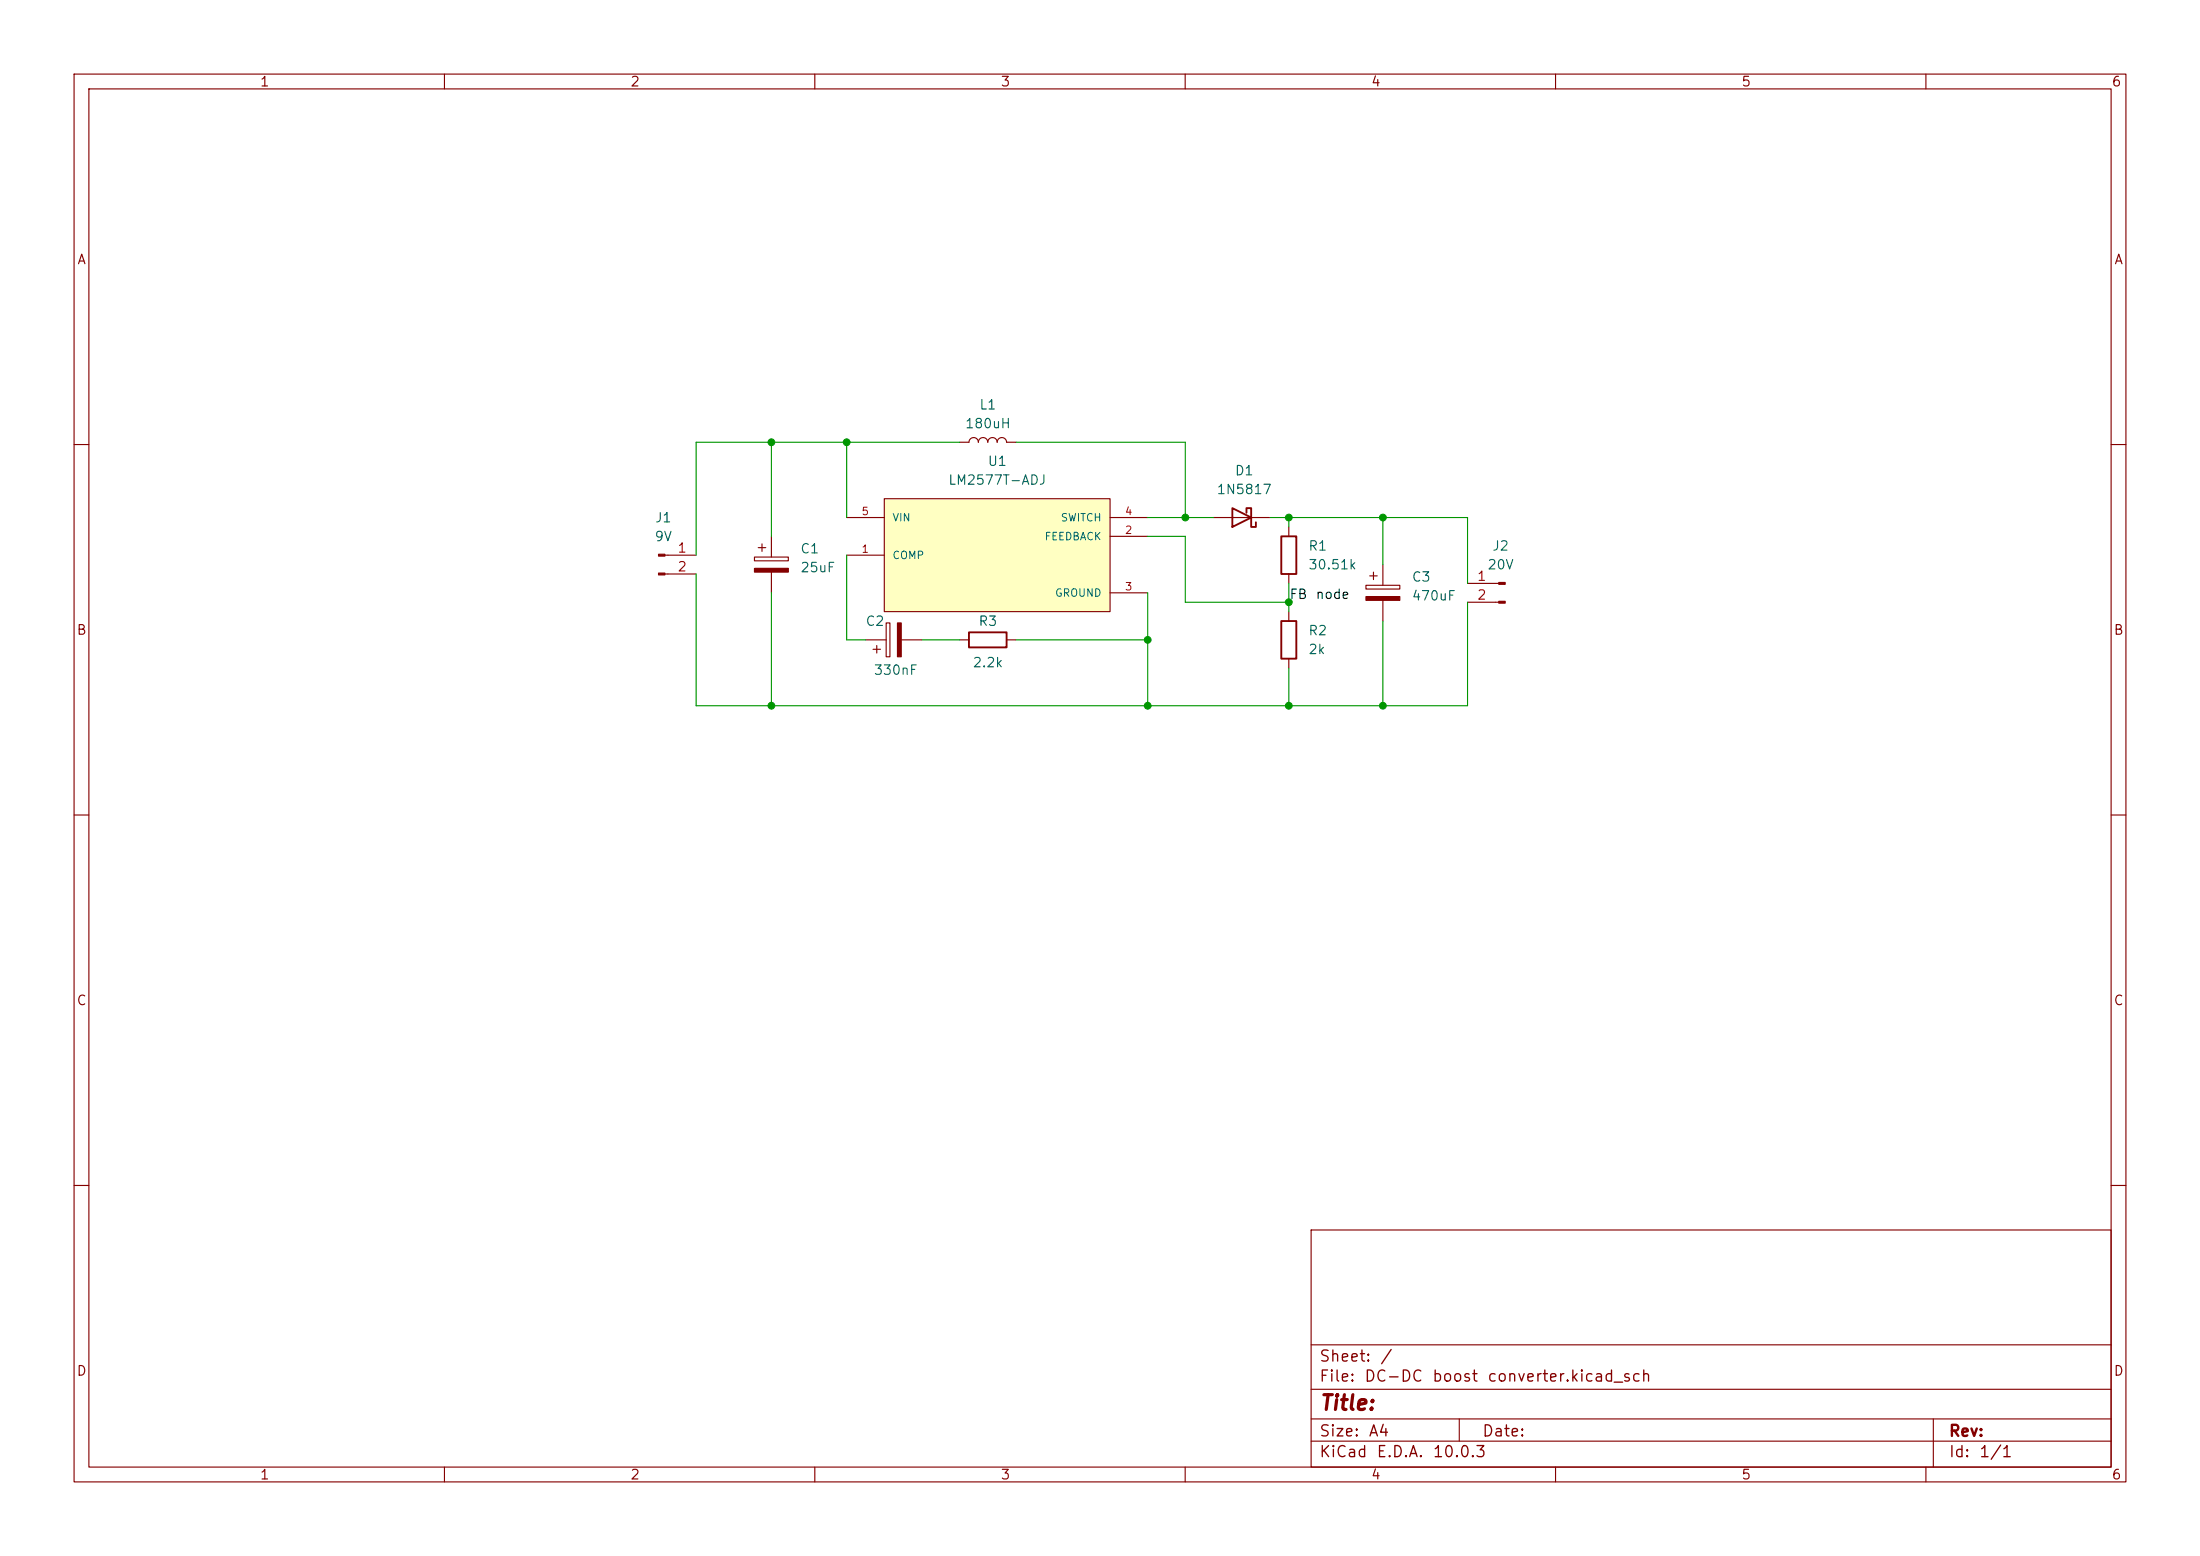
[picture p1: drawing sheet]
(kicad_sch
 (version 20260306)
 (generator "eeschema")
 (generator_version "10.0")
 (paper "A4")
 (lib_symbols
  (symbol "Connector:Conn_01x02_Pin"
   (pin_names
    (offset 1.016) (hide yes)) (exclude_from_sim no) (in_bom yes) (on_board yes)
   (in_pos_files yes)
   (duplicate_pin_numbers_are_jumpers no)
   (property "Reference" "J" (at 0 2.54 0) (show_name no) (do_not_autoplace no) (effects (font (size 1.27 1.27))))
   (property "Value" "Conn_01x02_Pin" (at 0 -5.08 0) (show_name no) (do_not_autoplace no) (effects (font (size 1.27 1.27))))
   (property "Footprint" "" (at 0 0 0) (show_name no) (do_not_autoplace no) (hide yes) (effects (font (size 1.27 1.27))))
   (property "Datasheet" "" (at 0 0 0) (show_name no) (do_not_autoplace no) (hide yes) (effects (font (size 1.27 1.27))))
   (property "Description" "Generic connector, single row, 01x02, script generated" (at 0 0 0) (show_name no) (do_not_autoplace no) (hide yes) (effects (font (size 1.27 1.27))))
   (property "ki_locked" "" (at 0 0 0) (show_name no) (do_not_autoplace no) (effects (font (size 1.27 1.27))))
   (symbol "Conn_01x02_Pin_1_1"
    (rectangle (start 0.8636 0.127) (end 0 -0.127) (stroke (width 0.1524) (type default)) (fill (type outline)))
    (rectangle (start 0.8636 -2.413) (end 0 -2.667) (stroke (width 0.1524) (type default)) (fill (type outline)))
    (polyline (pts (xy 1.27 0) (xy 0.8636 0)) (stroke (width 0.1524) (type default)) (fill (type none)))
    (polyline (pts (xy 1.27 -2.54) (xy 0.8636 -2.54)) (stroke (width 0.1524) (type default)) (fill (type none)))
    (pin passive line (at 5.08 0 180) (length 3.81) (name "Pin_1" (effects (font (size 1.27 1.27)))) (number "1" (effects (font (size 1.27 1.27)))))
    (pin passive line (at 5.08 -2.54 180) (length 3.81) (name "Pin_2" (effects (font (size 1.27 1.27)))) (number "2" (effects (font (size 1.27 1.27))))))
   (embedded_fonts no))
  (symbol "Device:C_Polarized"
   (pin_numbers (hide yes))
   (pin_names
    (offset 0.254)) (exclude_from_sim no) (in_bom yes) (on_board yes)
   (in_pos_files yes)
   (duplicate_pin_numbers_are_jumpers no)
   (property "Reference" "C" (at 0.635 2.54 0) (show_name no) (do_not_autoplace no) (effects (font (size 1.27 1.27)) (justify left)))
   (property "Value" "C_Polarized" (at 0.635 -2.54 0) (show_name no) (do_not_autoplace no) (effects (font (size 1.27 1.27)) (justify left)))
   (property "Footprint" "" (at 0.9652 -3.81 0) (show_name no) (do_not_autoplace no) (hide yes) (effects (font (size 1.27 1.27))))
   (property "Datasheet" "" (at 0 0 0) (show_name no) (do_not_autoplace no) (hide yes) (effects (font (size 1.27 1.27))))
   (property "Description" "Polarized capacitor" (at 0 0 0) (show_name no) (do_not_autoplace no) (hide yes) (effects (font (size 1.27 1.27))))
   (symbol "C_Polarized_0_1"
    (rectangle (start -2.286 0.508) (end 2.286 1.016) (stroke (width 0) (type default)) (fill (type none)))
    (polyline (pts (xy -1.778 2.286) (xy -0.762 2.286)) (stroke (width 0) (type default)) (fill (type none)))
    (polyline (pts (xy -1.27 2.794) (xy -1.27 1.778)) (stroke (width 0) (type default)) (fill (type none)))
    (rectangle (start 2.286 -0.508) (end -2.286 -1.016) (stroke (width 0) (type default)) (fill (type outline))))
   (symbol "C_Polarized_1_1"
    (pin passive line (at 0 3.81 270) (length 2.794) (name "" (effects (font (size 1.27 1.27)))) (number "1" (effects (font (size 1.27 1.27)))))
    (pin passive line (at 0 -3.81 90) (length 2.794) (name "" (effects (font (size 1.27 1.27)))) (number "2" (effects (font (size 1.27 1.27))))))
   (embedded_fonts no))
  (symbol "Device:L"
   (pin_numbers (hide yes))
   (pin_names
    (offset 1.016) (hide yes)) (exclude_from_sim no) (in_bom yes) (on_board yes)
   (in_pos_files yes)
   (duplicate_pin_numbers_are_jumpers no)
   (property "Reference" "L" (at -1.27 0 90) (show_name no) (do_not_autoplace no) (effects (font (size 1.27 1.27))))
   (property "Value" "L" (at 1.905 0 90) (show_name no) (do_not_autoplace no) (effects (font (size 1.27 1.27))))
   (property "Footprint" "" (at 0 0 0) (show_name no) (do_not_autoplace no) (hide yes) (effects (font (size 1.27 1.27))))
   (property "Datasheet" "" (at 0 0 0) (show_name no) (do_not_autoplace no) (hide yes) (effects (font (size 1.27 1.27))))
   (property "Description" "Inductor" (at 0 0 0) (show_name no) (do_not_autoplace no) (hide yes) (effects (font (size 1.27 1.27))))
   (symbol "L_0_1"
    (arc (start 0 2.54) (mid 0.6323 1.905) (end 0 1.27) (stroke (width 0) (type default)) (fill (type none)))
    (arc (start 0 1.27) (mid 0.6323 0.635) (end 0 0) (stroke (width 0) (type default)) (fill (type none)))
    (arc (start 0 0) (mid 0.6323 -0.635) (end 0 -1.27) (stroke (width 0) (type default)) (fill (type none)))
    (arc (start 0 -1.27) (mid 0.6323 -1.905) (end 0 -2.54) (stroke (width 0) (type default)) (fill (type none))))
   (symbol "L_1_1"
    (pin passive line (at 0 3.81 270) (length 1.27) (name "1" (effects (font (size 1.27 1.27)))) (number "1" (effects (font (size 1.27 1.27)))))
    (pin passive line (at 0 -3.81 90) (length 1.27) (name "2" (effects (font (size 1.27 1.27)))) (number "2" (effects (font (size 1.27 1.27))))))
   (embedded_fonts no))
  (symbol "Device:R"
   (pin_numbers (hide yes))
   (pin_names
    (offset 0)) (exclude_from_sim no) (in_bom yes) (on_board yes)
   (in_pos_files yes)
   (duplicate_pin_numbers_are_jumpers no)
   (property "Reference" "R" (at 2.032 0 90) (show_name no) (do_not_autoplace no) (effects (font (size 1.27 1.27))))
   (property "Value" "R" (at 0 0 90) (show_name no) (do_not_autoplace no) (effects (font (size 1.27 1.27))))
   (property "Footprint" "" (at -1.778 0 90) (show_name no) (do_not_autoplace no) (hide yes) (effects (font (size 1.27 1.27))))
   (property "Datasheet" "" (at 0 0 0) (show_name no) (do_not_autoplace no) (hide yes) (effects (font (size 1.27 1.27))))
   (property "Description" "Resistor" (at 0 0 0) (show_name no) (do_not_autoplace no) (hide yes) (effects (font (size 1.27 1.27))))
   (symbol "R_0_1"
    (rectangle (start -1.016 -2.54) (end 1.016 2.54) (stroke (width 0.254) (type default)) (fill (type none))))
   (symbol "R_1_1"
    (pin passive line (at 0 3.81 270) (length 1.27) (name "" (effects (font (size 1.27 1.27)))) (number "1" (effects (font (size 1.27 1.27)))))
    (pin passive line (at 0 -3.81 90) (length 1.27) (name "" (effects (font (size 1.27 1.27)))) (number "2" (effects (font (size 1.27 1.27))))))
   (embedded_fonts no))
  (symbol "Diode:1N5817"
   (pin_numbers (hide yes))
   (pin_names
    (offset 1.016) (hide yes)) (exclude_from_sim no) (in_bom yes) (on_board yes)
   (in_pos_files yes)
   (duplicate_pin_numbers_are_jumpers no)
   (property "Reference" "D" (at 0 2.54 0) (show_name no) (do_not_autoplace no) (effects (font (size 1.27 1.27))))
   (property "Value" "1N5817" (at 0 -2.54 0) (show_name no) (do_not_autoplace no) (effects (font (size 1.27 1.27))))
   (property "Footprint" "Diode_THT:D_DO-41_SOD81_P10.16mm_Horizontal" (at 0 -4.445 0) (show_name no) (do_not_autoplace no) (hide yes) (effects (font (size 1.27 1.27))))
   (property "Datasheet" "http://www.vishay.com/docs/88525/1n5817.pdf" (at 0 0 0) (show_name no) (do_not_autoplace no) (hide yes) (effects (font (size 1.27 1.27))))
   (property "Description" "20V 1A Schottky Barrier Rectifier Diode, DO-41" (at 0 0 0) (show_name no) (do_not_autoplace no) (hide yes) (effects (font (size 1.27 1.27))))
   (symbol "1N5817_0_1"
    (polyline (pts (xy -1.905 0.635) (xy -1.905 1.27) (xy -1.27 1.27) (xy -1.27 -1.27) (xy -0.635 -1.27) (xy -0.635 -0.635)) (stroke (width 0.254) (type default)) (fill (type none)))
    (polyline (pts (xy 1.27 1.27) (xy 1.27 -1.27) (xy -1.27 0) (xy 1.27 1.27)) (stroke (width 0.254) (type default)) (fill (type none)))
    (polyline (pts (xy 1.27 0) (xy -1.27 0)) (stroke (width 0) (type default)) (fill (type none))))
   (symbol "1N5817_1_1"
    (pin passive line (at -3.81 0 0) (length 2.54) (name "K" (effects (font (size 1.27 1.27)))) (number "1" (effects (font (size 1.27 1.27)))))
    (pin passive line (at 3.81 0 180) (length 2.54) (name "A" (effects (font (size 1.27 1.27)))) (number "2" (effects (font (size 1.27 1.27))))))
   (embedded_fonts no))
  (symbol "LM2577T-ADJ_NOPB:LM2577T-ADJ_NOPB"
   (pin_names
    (offset 1.016)) (exclude_from_sim no) (in_bom yes) (on_board yes)
   (in_pos_files yes)
   (duplicate_pin_numbers_are_jumpers no)
   (property "Reference" "U" (at -15.24 8.382 0) (show_name no) (do_not_autoplace no) (effects (font (size 1.27 1.27)) (justify left bottom)))
   (property "Value" "LM2577T-ADJ_NOPB" (at -15.24 -10.16 0) (show_name no) (do_not_autoplace no) (effects (font (size 1.27 1.27)) (justify left bottom)))
   (property "Footprint" "LM2577T-ADJ_NOPB:VREG_LM2577T-ADJ_NOPB" (at 0 0 0) (show_name no) (do_not_autoplace no) (hide yes) (effects (font (size 1.27 1.27)) (justify bottom)))
   (property "Datasheet" "" (at 0 0 0) (show_name no) (do_not_autoplace no) (hide yes) (effects (font (size 1.27 1.27))))
   (property "Description" "SIMPLE SWITCHER® 3.5V to 40V, 3A Low Component Count Step-Up Regulator 5-TO-220 -40 to 125" (at 0 0 0) (show_name no) (do_not_autoplace no) (hide yes) (effects (font (size 1.27 1.27)) (justify bottom)))
   (property "MF" "Texas Instruments" (at 0 0 0) (show_name no) (do_not_autoplace no) (hide yes) (effects (font (size 1.27 1.27)) (justify bottom)))
   (property "MAXIMUM_PACKAGE_HEIGHT" "18.11mm" (at 0 0 0) (show_name no) (do_not_autoplace no) (hide yes) (effects (font (size 1.27 1.27)) (justify bottom)))
   (property "Package" "TO-220-5 Texas Instruments" (at 0 0 0) (show_name no) (do_not_autoplace no) (hide yes) (effects (font (size 1.27 1.27)) (justify bottom)))
   (property "Price" "None" (at 0 0 0) (show_name no) (do_not_autoplace no) (hide yes) (effects (font (size 1.27 1.27)) (justify bottom)))
   (property "Check_prices" "https://www.snapeda.com/parts/LM2577T-ADJ/Texas+Instruments/view-part/?ref=eda" (at 0 0 0) (show_name no) (do_not_autoplace no) (hide yes) (effects (font (size 1.27 1.27)) (justify bottom)))
   (property "STANDARD" "Manufacturer Recommendation" (at 0 0 0) (show_name no) (do_not_autoplace no) (hide yes) (effects (font (size 1.27 1.27)) (justify bottom)))
   (property "PARTREV" "D" (at 0 0 0) (show_name no) (do_not_autoplace no) (hide yes) (effects (font (size 1.27 1.27)) (justify bottom)))
   (property "SnapEDA_Link" "https://www.snapeda.com/parts/LM2577T-ADJ/Texas+Instruments/view-part/?ref=snap" (at 0 0 0) (show_name no) (do_not_autoplace no) (hide yes) (effects (font (size 1.27 1.27)) (justify bottom)))
   (property "MP" "LM2577T-ADJ" (at 0 0 0) (show_name no) (do_not_autoplace no) (hide yes) (effects (font (size 1.27 1.27)) (justify bottom)))
   (property "Availability" "In Stock" (at 0 0 0) (show_name no) (do_not_autoplace no) (hide yes) (effects (font (size 1.27 1.27)) (justify bottom)))
   (property "MANUFACTURER" "Texas Instruments" (at 0 0 0) (show_name no) (do_not_autoplace no) (hide yes) (effects (font (size 1.27 1.27)) (justify bottom)))
   (symbol "LM2577T-ADJ_NOPB_0_0"
    (rectangle (start -15.24 -7.62) (end 15.24 7.62) (stroke (width 0.1524) (type default)) (fill (type background)))
    (pin passive line (at -20.32 0 0) (length 5.08) (name "COMP" (effects (font (size 1.016 1.016)))) (number "1" (effects (font (size 1.016 1.016)))))
    (pin input line (at 20.32 2.54 180) (length 5.08) (name "FEEDBACK" (effects (font (size 1.016 1.016)))) (number "2" (effects (font (size 1.016 1.016)))))
    (pin power_in line (at 20.32 -5.08 180) (length 5.08) (name "GROUND" (effects (font (size 1.016 1.016)))) (number "3" (effects (font (size 1.016 1.016)))))
    (pin output line (at 20.32 5.08 180) (length 5.08) (name "SWITCH" (effects (font (size 1.016 1.016)))) (number "4" (effects (font (size 1.016 1.016)))))
    (pin input line (at -20.32 5.08 0) (length 5.08) (name "VIN" (effects (font (size 1.016 1.016)))) (number "5" (effects (font (size 1.016 1.016))))))
   (embedded_fonts no)))
 (junction
  (at 160.02 69.85)
  (diameter 0)
  (color 0 0 0 0))
 (junction
  (at 173.99 69.85)
  (diameter 0)
  (color 0 0 0 0))
 (junction
  (at 154.94 95.25)
  (diameter 0)
  (color 0 0 0 0))
 (junction
  (at 186.69 95.25)
  (diameter 0)
  (color 0 0 0 0))
 (junction
  (at 154.94 86.36)
  (diameter 0)
  (color 0 0 0 0))
 (junction
  (at 114.3 59.69)
  (diameter 0)
  (color 0 0 0 0))
 (junction
  (at 173.99 95.25)
  (diameter 0)
  (color 0 0 0 0))
 (junction
  (at 186.69 69.85)
  (diameter 0)
  (color 0 0 0 0))
 (junction
  (at 104.14 59.69)
  (diameter 0)
  (color 0 0 0 0))
 (junction
  (at 173.99 81.28)
  (diameter 0)
  (color 0 0 0 0))
 (junction
  (at 104.14 95.25)
  (diameter 0)
  (color 0 0 0 0))
 (wire
  (pts (xy 154.94 69.85) (xy 160.02 69.85))
  (stroke (width 0) (type default)))
 (wire
  (pts (xy 104.14 95.25) (xy 154.94 95.25))
  (stroke (width 0) (type default)))
 (wire
  (pts (xy 104.14 59.69) (xy 104.14 72.39))
  (stroke (width 0) (type default)))
 (wire
  (pts (xy 93.98 95.25) (xy 104.14 95.25))
  (stroke (width 0) (type default)))
 (wire
  (pts (xy 173.99 69.85) (xy 173.99 71.12))
  (stroke (width 0) (type default)))
 (wire
  (pts (xy 186.69 95.25) (xy 198.12 95.25))
  (stroke (width 0) (type default)))
 (wire
  (pts (xy 160.02 81.28) (xy 173.99 81.28))
  (stroke (width 0) (type default)))
 (wire
  (pts (xy 154.94 95.25) (xy 173.99 95.25))
  (stroke (width 0) (type default)))
 (wire
  (pts (xy 93.98 74.93) (xy 93.98 59.69))
  (stroke (width 0) (type default)))
 (wire
  (pts (xy 154.94 72.39) (xy 160.02 72.39))
  (stroke (width 0) (type default)))
 (wire
  (pts (xy 198.12 69.85) (xy 198.12 78.74))
  (stroke (width 0) (type default)))
 (wire
  (pts (xy 160.02 72.39) (xy 160.02 81.28))
  (stroke (width 0) (type default)))
 (wire
  (pts (xy 114.3 59.69) (xy 114.3 69.85))
  (stroke (width 0) (type default)))
 (wire
  (pts (xy 114.3 59.69) (xy 129.54 59.69))
  (stroke (width 0) (type default)))
 (wire
  (pts (xy 186.69 69.85) (xy 186.69 76.2))
  (stroke (width 0) (type default)))
 (wire
  (pts (xy 186.69 69.85) (xy 198.12 69.85))
  (stroke (width 0) (type default)))
 (wire
  (pts (xy 173.99 78.74) (xy 173.99 81.28))
  (stroke (width 0) (type default)))
 (wire
  (pts (xy 114.3 74.93) (xy 114.3 86.36))
  (stroke (width 0) (type default)))
 (wire
  (pts (xy 160.02 69.85) (xy 160.02 59.69))
  (stroke (width 0) (type default)))
 (wire
  (pts (xy 160.02 69.85) (xy 163.83 69.85))
  (stroke (width 0) (type default)))
 (wire
  (pts (xy 124.46 86.36) (xy 129.54 86.36))
  (stroke (width 0) (type default)))
 (wire
  (pts (xy 104.14 59.69) (xy 114.3 59.69))
  (stroke (width 0) (type default)))
 (wire
  (pts (xy 198.12 95.25) (xy 198.12 81.28))
  (stroke (width 0) (type default)))
 (wire
  (pts (xy 173.99 90.17) (xy 173.99 95.25))
  (stroke (width 0) (type default)))
 (wire
  (pts (xy 186.69 83.82) (xy 186.69 95.25))
  (stroke (width 0) (type default)))
 (wire
  (pts (xy 93.98 59.69) (xy 104.14 59.69))
  (stroke (width 0) (type default)))
 (wire
  (pts (xy 93.98 77.47) (xy 93.98 95.25))
  (stroke (width 0) (type default)))
 (wire
  (pts (xy 104.14 80.01) (xy 104.14 95.25))
  (stroke (width 0) (type default)))
 (wire
  (pts (xy 137.16 86.36) (xy 154.94 86.36))
  (stroke (width 0) (type default)))
 (wire
  (pts (xy 171.45 69.85) (xy 173.99 69.85))
  (stroke (width 0) (type default)))
 (wire
  (pts (xy 154.94 80.01) (xy 154.94 86.36))
  (stroke (width 0) (type default)))
 (wire
  (pts (xy 173.99 81.28) (xy 173.99 82.55))
  (stroke (width 0) (type default)))
 (wire
  (pts (xy 173.99 69.85) (xy 186.69 69.85))
  (stroke (width 0) (type default)))
 (wire
  (pts (xy 137.16 59.69) (xy 160.02 59.69))
  (stroke (width 0) (type default)))
 (wire
  (pts (xy 173.99 95.25) (xy 186.69 95.25))
  (stroke (width 0) (type default)))
 (wire
  (pts (xy 154.94 86.36) (xy 154.94 95.25))
  (stroke (width 0) (type default)))
 (wire
  (pts (xy 114.3 86.36) (xy 116.84 86.36))
  (stroke (width 0) (type default)))
 (label "FB node"
  (at 173.99 81.28 0)
  (effects (font (size 1.27 1.27)) (justify left bottom)))
 (symbol
  (lib_id "Device:R")
  (at 133.35 86.36 270)
  (unit 1)
  (body_style 1)
  (exclude_from_sim no)
  (in_bom yes)
  (on_board yes)
  (in_pos_files yes)
  (dnp no)
  (property "Reference" "R3" (at 133.35 83.82 90) (show_name no) (do_not_autoplace no) (effects (font (size 1.27 1.27))))
  (property "Value" "2.2k" (at 133.35 89.408 90) (show_name no) (do_not_autoplace no) (effects (font (size 1.27 1.27))))
  (property "Footprint" "Resistor_THT:R_Axial_DIN0207_L6.3mm_D2.5mm_P7.62mm_Horizontal" (at 133.35 84.582 90) (hide yes) (show_name no) (do_not_autoplace no) (effects (font (size 1.27 1.27))))
  (property "Datasheet" "" (at 133.35 86.36 0) (hide yes) (show_name no) (do_not_autoplace no) (effects (font (size 1.27 1.27))))
  (property "Description" "Resistor" (at 133.35 86.36 0) (hide yes) (show_name no) (do_not_autoplace no) (effects (font (size 1.27 1.27))))
  (pin "1")
  (pin "2"))
 (symbol
  (lib_id "Device:L")
  (at 133.35 59.69 90)
  (unit 1)
  (body_style 1)
  (exclude_from_sim no)
  (in_bom yes)
  (on_board yes)
  (in_pos_files yes)
  (dnp no)
  (fields_autoplaced yes)
  (property "Reference" "L1" (at 133.35 54.61 90) (show_name no) (do_not_autoplace no) (effects (font (size 1.27 1.27))))
  (property "Value" "180uH" (at 133.35 57.15 90) (show_name no) (do_not_autoplace no) (effects (font (size 1.27 1.27))))
  (property "Footprint" "Inductor_THT:L_Radial_D10.0mm_P5.00mm_Fastron_07P" (at 133.35 59.69 0) (hide yes) (show_name no) (do_not_autoplace no) (effects (font (size 1.27 1.27))))
  (property "Datasheet" "" (at 133.35 59.69 0) (hide yes) (show_name no) (do_not_autoplace no) (effects (font (size 1.27 1.27))))
  (property "Description" "Inductor" (at 133.35 59.69 0) (hide yes) (show_name no) (do_not_autoplace no) (effects (font (size 1.27 1.27))))
  (pin "2")
  (pin "1"))
 (symbol
  (lib_id "Device:C_Polarized")
  (at 186.69 80.01 0)
  (unit 1)
  (body_style 1)
  (exclude_from_sim no)
  (in_bom yes)
  (on_board yes)
  (in_pos_files yes)
  (dnp no)
  (fields_autoplaced yes)
  (property "Reference" "C3" (at 190.5 77.8509 0) (show_name no) (do_not_autoplace no) (effects (font (size 1.27 1.27)) (justify left)))
  (property "Value" "470uF" (at 190.5 80.3909 0) (show_name no) (do_not_autoplace no) (effects (font (size 1.27 1.27)) (justify left)))
  (property "Footprint" "Capacitor_THT:CP_Radial_D10.0mm_P5.00mm" (at 187.6552 83.82 0) (hide yes) (show_name no) (do_not_autoplace no) (effects (font (size 1.27 1.27))))
  (property "Datasheet" "" (at 186.69 80.01 0) (hide yes) (show_name no) (do_not_autoplace no) (effects (font (size 1.27 1.27))))
  (property "Description" "Polarized capacitor" (at 186.69 80.01 0) (hide yes) (show_name no) (do_not_autoplace no) (effects (font (size 1.27 1.27))))
  (pin "1")
  (pin "2"))
 (symbol
  (lib_id "Device:C_Polarized")
  (at 104.14 76.2 0)
  (unit 1)
  (body_style 1)
  (exclude_from_sim no)
  (in_bom yes)
  (on_board yes)
  (in_pos_files yes)
  (dnp no)
  (fields_autoplaced yes)
  (property "Reference" "C1" (at 107.95 74.0409 0) (show_name no) (do_not_autoplace no) (effects (font (size 1.27 1.27)) (justify left)))
  (property "Value" "25uF" (at 107.95 76.5809 0) (show_name no) (do_not_autoplace no) (effects (font (size 1.27 1.27)) (justify left)))
  (property "Footprint" "Capacitor_THT:CP_Radial_D6.3mm_P2.50mm" (at 105.1052 80.01 0) (hide yes) (show_name no) (do_not_autoplace no) (effects (font (size 1.27 1.27))))
  (property "Datasheet" "" (at 104.14 76.2 0) (hide yes) (show_name no) (do_not_autoplace no) (effects (font (size 1.27 1.27))))
  (property "Description" "Polarized capacitor" (at 104.14 76.2 0) (hide yes) (show_name no) (do_not_autoplace no) (effects (font (size 1.27 1.27))))
  (pin "2")
  (pin "1"))
 (symbol
  (lib_id "Device:R")
  (at 173.99 74.93 0)
  (unit 1)
  (body_style 1)
  (exclude_from_sim no)
  (in_bom yes)
  (on_board yes)
  (in_pos_files yes)
  (dnp no)
  (fields_autoplaced yes)
  (property "Reference" "R1" (at 176.53 73.6599 0) (show_name no) (do_not_autoplace no) (effects (font (size 1.27 1.27)) (justify left)))
  (property "Value" "30.51k" (at 176.53 76.1999 0) (show_name no) (do_not_autoplace no) (effects (font (size 1.27 1.27)) (justify left)))
  (property "Footprint" "Resistor_THT:R_Axial_DIN0207_L6.3mm_D2.5mm_P7.62mm_Horizontal" (at 172.212 74.93 90) (hide yes) (show_name no) (do_not_autoplace no) (effects (font (size 1.27 1.27))))
  (property "Datasheet" "" (at 173.99 74.93 0) (hide yes) (show_name no) (do_not_autoplace no) (effects (font (size 1.27 1.27))))
  (property "Description" "Resistor" (at 173.99 74.93 0) (hide yes) (show_name no) (do_not_autoplace no) (effects (font (size 1.27 1.27))))
  (pin "1")
  (pin "2"))
 (symbol
  (lib_id "Diode:1N5817")
  (at 167.64 69.85 180)
  (unit 1)
  (body_style 1)
  (exclude_from_sim no)
  (in_bom yes)
  (on_board yes)
  (in_pos_files yes)
  (dnp no)
  (fields_autoplaced yes)
  (property "Reference" "D1" (at 167.9575 63.5 0) (show_name no) (do_not_autoplace no) (effects (font (size 1.27 1.27))))
  (property "Value" "1N5817" (at 167.9575 66.04 0) (show_name no) (do_not_autoplace no) (effects (font (size 1.27 1.27))))
  (property "Footprint" "Diode_THT:D_DO-41_SOD81_P10.16mm_Horizontal" (at 167.64 65.405 0) (hide yes) (show_name no) (do_not_autoplace no) (effects (font (size 1.27 1.27))))
  (property "Datasheet" "http://www.vishay.com/docs/88525/1n5817.pdf" (at 167.64 69.85 0) (hide yes) (show_name no) (do_not_autoplace no) (effects (font (size 1.27 1.27))))
  (property "Description" "20V 1A Schottky Barrier Rectifier Diode, DO-41" (at 167.64 69.85 0) (hide yes) (show_name no) (do_not_autoplace no) (effects (font (size 1.27 1.27))))
  (pin "2")
  (pin "1"))
 (symbol
  (lib_id "Connector:Conn_01x02_Pin")
  (at 203.2 78.74 0)
  (mirror y)
  (unit 1)
  (body_style 1)
  (exclude_from_sim no)
  (in_bom yes)
  (on_board yes)
  (in_pos_files yes)
  (dnp no)
  (property "Reference" "J2" (at 202.565 73.66 0) (show_name no) (do_not_autoplace no) (effects (font (size 1.27 1.27))))
  (property "Value" "20V" (at 202.565 76.2 0) (show_name no) (do_not_autoplace no) (effects (font (size 1.27 1.27))))
  (property "Footprint" "Connector_PinHeader_2.54mm:PinHeader_1x02_P2.54mm_Vertical" (at 203.2 78.74 0) (hide yes) (show_name no) (do_not_autoplace no) (effects (font (size 1.27 1.27))))
  (property "Datasheet" "" (at 203.2 78.74 0) (hide yes) (show_name no) (do_not_autoplace no) (effects (font (size 1.27 1.27))))
  (property "Description" "Generic connector, single row, 01x02, script generated" (at 203.2 78.74 0) (hide yes) (show_name no) (do_not_autoplace no) (effects (font (size 1.27 1.27))))
  (pin "1")
  (pin "2"))
 (symbol
  (lib_id "Connector:Conn_01x02_Pin")
  (at 88.9 74.93 0)
  (unit 1)
  (body_style 1)
  (exclude_from_sim no)
  (in_bom yes)
  (on_board yes)
  (in_pos_files yes)
  (dnp no)
  (fields_autoplaced yes)
  (property "Reference" "J1" (at 89.535 69.85 0) (show_name no) (do_not_autoplace no) (effects (font (size 1.27 1.27))))
  (property "Value" "9V" (at 89.535 72.39 0) (show_name no) (do_not_autoplace no) (effects (font (size 1.27 1.27))))
  (property "Footprint" "Connector_PinHeader_2.54mm:PinHeader_1x02_P2.54mm_Vertical" (at 88.9 74.93 0) (hide yes) (show_name no) (do_not_autoplace no) (effects (font (size 1.27 1.27))))
  (property "Datasheet" "" (at 88.9 74.93 0) (hide yes) (show_name no) (do_not_autoplace no) (effects (font (size 1.27 1.27))))
  (property "Description" "Generic connector, single row, 01x02, script generated" (at 88.9 74.93 0) (hide yes) (show_name no) (do_not_autoplace no) (effects (font (size 1.27 1.27))))
  (pin "2")
  (pin "1"))
 (symbol
  (lib_id "LM2577T-ADJ_NOPB:LM2577T-ADJ_NOPB")
  (at 134.62 74.93 0)
  (unit 1)
  (body_style 1)
  (exclude_from_sim no)
  (in_bom yes)
  (on_board yes)
  (in_pos_files yes)
  (dnp no)
  (fields_autoplaced yes)
  (property "Reference" "U1" (at 134.62 62.23 0) (show_name no) (do_not_autoplace no) (effects (font (size 1.27 1.27))))
  (property "Value" "LM2577T-ADJ" (at 134.62 64.77 0) (show_name no) (do_not_autoplace no) (effects (font (size 1.27 1.27))))
  (property "Footprint" "Package_TO_SOT_THT:TO-220-5_P3.4x3.7mm_StaggerOdd_Lead3.8mm_Vertical" (at 134.62 74.93 0) (hide yes) (show_name no) (do_not_autoplace no) (effects (font (size 1.27 1.27)) (justify bottom)))
  (property "Datasheet" "" (at 134.62 74.93 0) (hide yes) (show_name no) (do_not_autoplace no) (effects (font (size 1.27 1.27))))
  (property "Description" "SIMPLE SWITCHER® 3.5V to 40V, 3A Low Component Count Step-Up Regulator 5-TO-220 -40 to 125" (at 134.62 74.93 0) (hide yes) (show_name no) (do_not_autoplace no) (effects (font (size 1.27 1.27)) (justify bottom)))
  (property "MF" "Texas Instruments" (at 134.62 74.93 0) (hide yes) (show_name no) (do_not_autoplace no) (effects (font (size 1.27 1.27)) (justify bottom)))
  (property "MAXIMUM_PACKAGE_HEIGHT" "18.11mm" (at 134.62 74.93 0) (hide yes) (show_name no) (do_not_autoplace no) (effects (font (size 1.27 1.27)) (justify bottom)))
  (property "Package" "TO-220-5 Texas Instruments" (at 134.62 74.93 0) (hide yes) (show_name no) (do_not_autoplace no) (effects (font (size 1.27 1.27)) (justify bottom)))
  (property "Price" "None" (at 134.62 74.93 0) (hide yes) (show_name no) (do_not_autoplace no) (effects (font (size 1.27 1.27)) (justify bottom)))
  (property "Check_prices" "https://www.snapeda.com/parts/LM2577T-ADJ/Texas+Instruments/view-part/?ref=eda" (at 134.62 74.93 0) (hide yes) (show_name no) (do_not_autoplace no) (effects (font (size 1.27 1.27)) (justify bottom)))
  (property "STANDARD" "Manufacturer Recommendation" (at 134.62 74.93 0) (hide yes) (show_name no) (do_not_autoplace no) (effects (font (size 1.27 1.27)) (justify bottom)))
  (property "PARTREV" "D" (at 134.62 74.93 0) (hide yes) (show_name no) (do_not_autoplace no) (effects (font (size 1.27 1.27)) (justify bottom)))
  (property "SnapEDA_Link" "https://www.snapeda.com/parts/LM2577T-ADJ/Texas+Instruments/view-part/?ref=snap" (at 134.62 74.93 0) (hide yes) (show_name no) (do_not_autoplace no) (effects (font (size 1.27 1.27)) (justify bottom)))
  (property "MP" "LM2577T-ADJ" (at 134.62 74.93 0) (hide yes) (show_name no) (do_not_autoplace no) (effects (font (size 1.27 1.27)) (justify bottom)))
  (property "Availability" "In Stock" (at 134.62 74.93 0) (hide yes) (show_name no) (do_not_autoplace no) (effects (font (size 1.27 1.27)) (justify bottom)))
  (property "MANUFACTURER" "Texas Instruments" (at 134.62 74.93 0) (hide yes) (show_name no) (do_not_autoplace no) (effects (font (size 1.27 1.27)) (justify bottom)))
  (pin "2")
  (pin "1")
  (pin "5")
  (pin "3")
  (pin "4"))
 (symbol
  (lib_id "Device:R")
  (at 173.99 86.36 0)
  (unit 1)
  (body_style 1)
  (exclude_from_sim no)
  (in_bom yes)
  (on_board yes)
  (in_pos_files yes)
  (dnp no)
  (fields_autoplaced yes)
  (property "Reference" "R2" (at 176.53 85.0899 0) (show_name no) (do_not_autoplace no) (effects (font (size 1.27 1.27)) (justify left)))
  (property "Value" "2k" (at 176.53 87.6299 0) (show_name no) (do_not_autoplace no) (effects (font (size 1.27 1.27)) (justify left)))
  (property "Footprint" "Resistor_THT:R_Axial_DIN0207_L6.3mm_D2.5mm_P7.62mm_Horizontal" (at 172.212 86.36 90) (hide yes) (show_name no) (do_not_autoplace no) (effects (font (size 1.27 1.27))))
  (property "Datasheet" "" (at 173.99 86.36 0) (hide yes) (show_name no) (do_not_autoplace no) (effects (font (size 1.27 1.27))))
  (property "Description" "Resistor" (at 173.99 86.36 0) (hide yes) (show_name no) (do_not_autoplace no) (effects (font (size 1.27 1.27))))
  (pin "2")
  (pin "1"))
 (symbol
  (lib_id "Device:C_Polarized")
  (at 120.65 86.36 90)
  (unit 1)
  (body_style 1)
  (exclude_from_sim no)
  (in_bom yes)
  (on_board yes)
  (in_pos_files yes)
  (dnp no)
  (property "Reference" "C2" (at 118.11 83.82 90) (show_name no) (do_not_autoplace no) (effects (font (size 1.27 1.27))))
  (property "Value" "330nF" (at 120.904 90.424 90) (show_name no) (do_not_autoplace no) (effects (font (size 1.27 1.27))))
  (property "Footprint" "Capacitor_THT:C_Disc_D5.0mm_W2.5mm_P5.00mm" (at 124.46 85.3948 0) (hide yes) (show_name no) (do_not_autoplace no) (effects (font (size 1.27 1.27))))
  (property "Datasheet" "" (at 120.65 86.36 0) (hide yes) (show_name no) (do_not_autoplace no) (effects (font (size 1.27 1.27))))
  (property "Description" "Polarized capacitor" (at 120.65 86.36 0) (hide yes) (show_name no) (do_not_autoplace no) (effects (font (size 1.27 1.27))))
  (pin "1")
  (pin "2"))
 (sheet_instances
  (path ""
   (page "1")))
 (embedded_fonts no))
